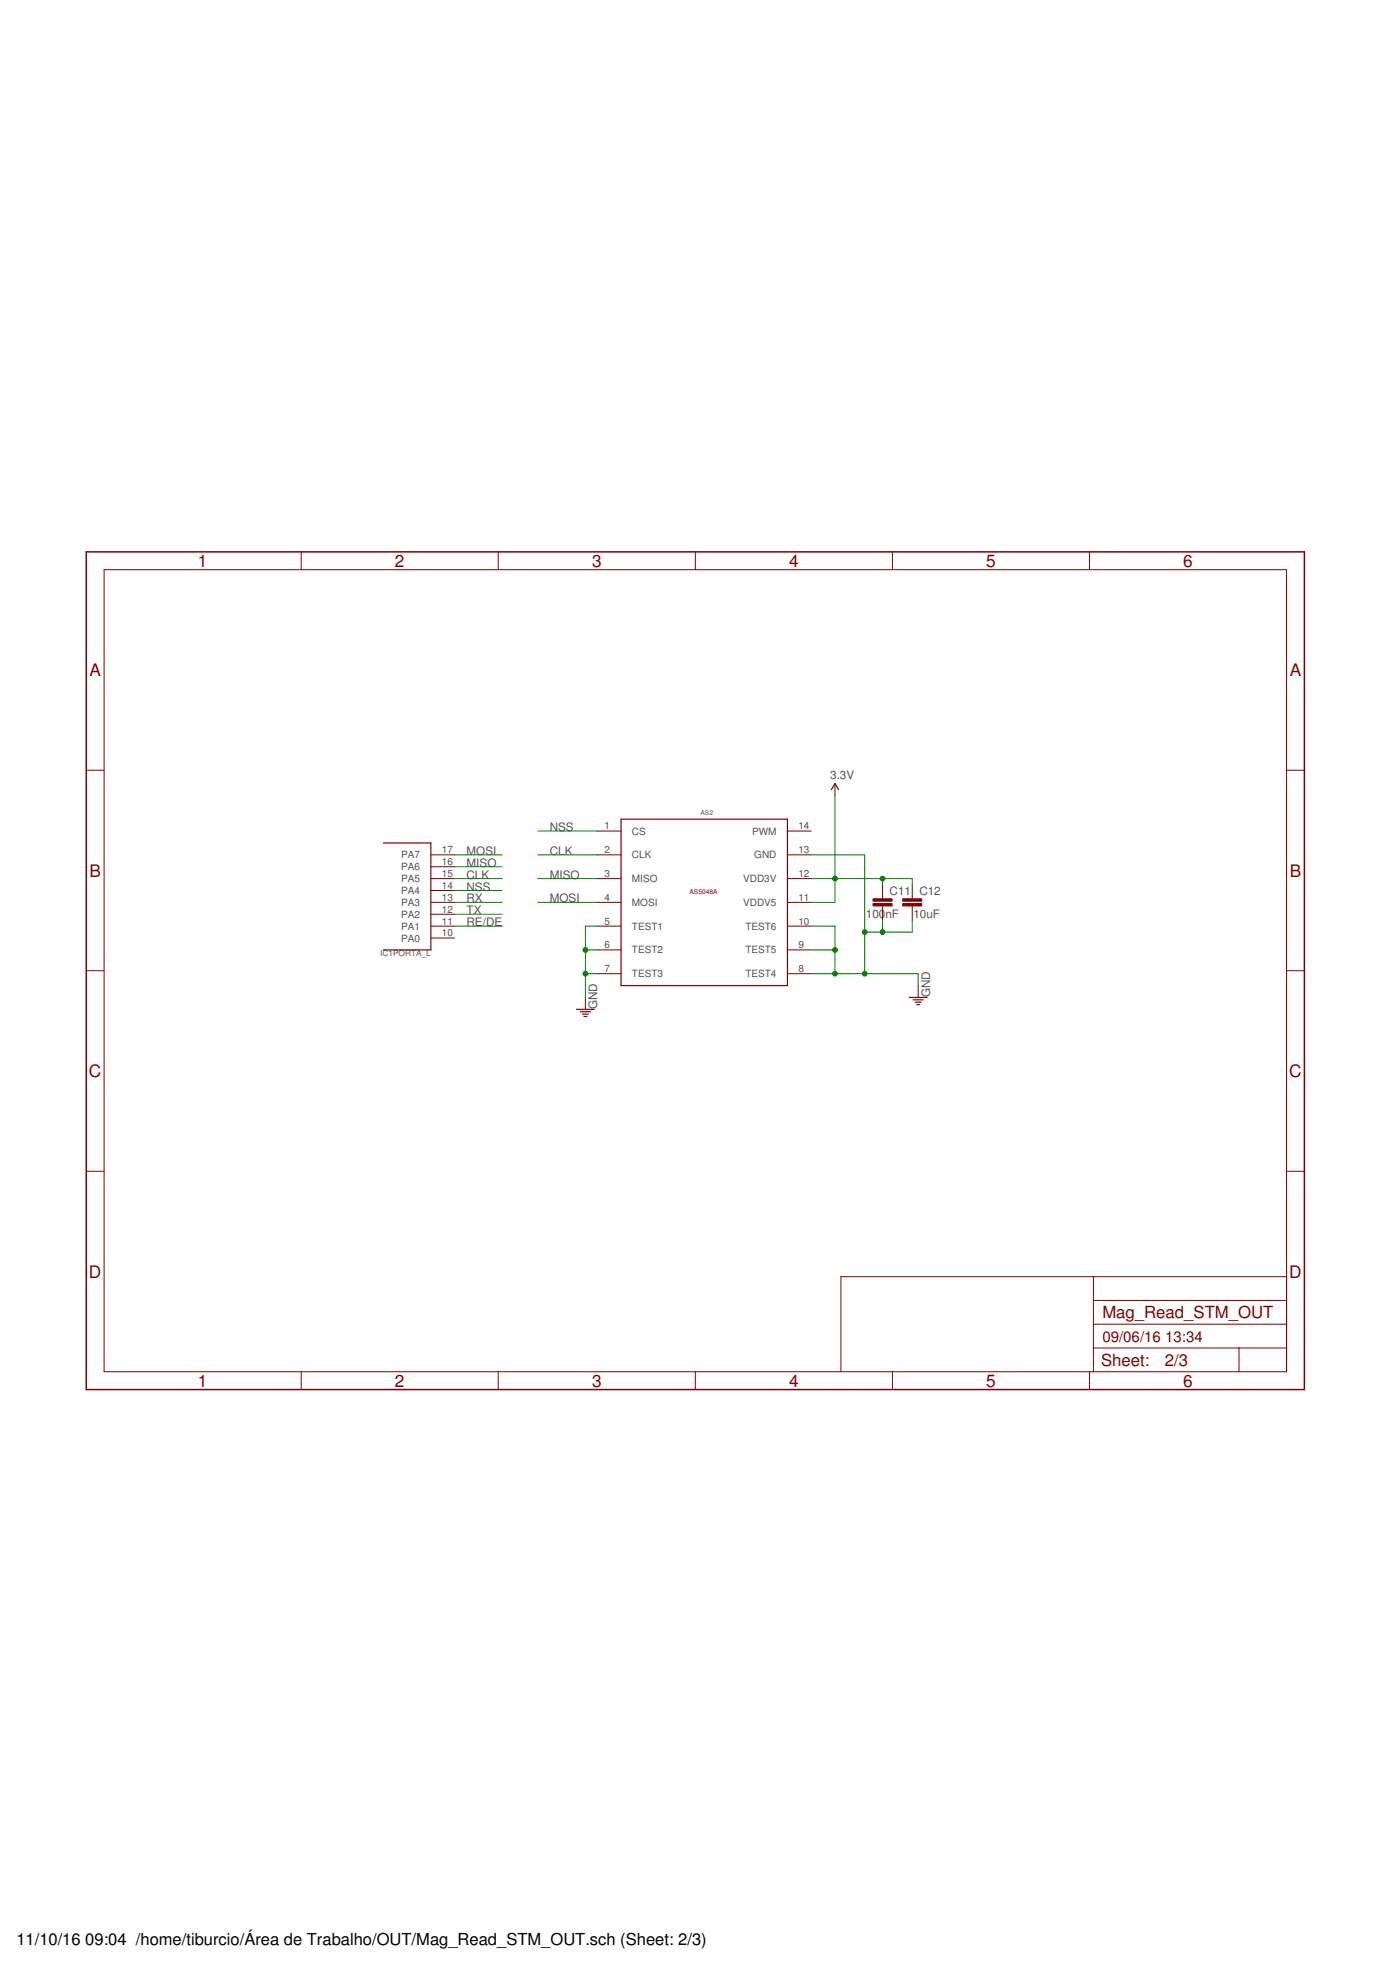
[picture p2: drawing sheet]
<svg xmlns="http://www.w3.org/2000/svg" width="297mm" height="420mm" viewBox="0 0 297 420" stroke-linecap="round" stroke-linejoin="round" font-family="sans-serif">
<g fill="none" stroke="#800000" stroke-width=".21">
<path d="M64.4 117.9v3.9M106.5 117.9v3.9M148.6 117.9v3.9M190.7 117.9v3.9M232.8 117.9v3.9M22.2 121.8h252.7v171.4h-252.7zM18.4 164.6h3.8M127.6 177.6h5.1M168.3 177.6h5.1M178.4 167.5v2.5M274.9 164.6h3.8M92.1 182.7h5.1"/>
<path d="M92.1 187.8h5.1M92.1 192.8h5.1M92.1 197.9h5.1M92.1 195.4h5.1M92.1 190.3h5.1M92.1 185.2h5.1M127.6 182.7h5.1M127.6 187.8h5.1M127.6 192.8h5.1M127.6 197.9h5.1M168.3 182.7h5.1M168.3 187.8h5.1"/>
<path d="M168.3 192.8h5.1M168.3 197.9h5.1M188.6 189v3.1M188.6 193.6v3.1M194.9 189v3.1M194.9 193.6v3.1M18.4 207.5h3.8M92.1 200.5h5.1M125.1 213.2v2.5M127.6 203h5.1M127.6 208.1h5.1M168.3 203h5.1"/>
<path d="M168.3 208.1h5.1M196.2 210.6v2.6M274.9 207.5h3.8M18.4 250.3h3.8M274.9 250.3h3.8M233.7 272.8v20.4M233.7 277.9h41.2M274.9 272.8h-95.2v20.4M64.4 293.2v3.8M106.5 293.2v3.8M148.6 293.2v3.8M190.7 293.2v3.8"/>
<path d="M232.8 293.2v3.8M233.7 288.1h41.2M233.7 283h41.2M264.8 288.1v5.1"/>
</g>
<path d="M18.4 117.9h260.3v179.1h-260.3z" fill="none" stroke="#800000" stroke-width=".32"/>
<path d="M132.7 175.1h35.6v35.5h-35.6zM177.7 168.7l.7-1.2 .8 1.2M81.9 180.1h10.2v22.9h-10.2M123.2 215.7h3.8M124 216.2h2.2M124.5 216.7h1.2M124.8 217.2h.6M194.3 213.2h3.8M195.1 213.7h2.2M195.6 214.2h1.2M195.9 214.7h.6" fill="none" stroke="#800000" stroke-width=".25"/>
<g fill="#800000" stroke="#800000" stroke-width=".21">
<path d="M186.6 193.1h4v.5h-4z"/>
<path d="M186.6 192.1h4v.5h-4z"/>
<path d="M192.9 193.1h4.1v.5h-4.1z"/>
<path d="M192.9 192.1h4.1v.5h-4.1z"/>
</g>
<g fill="none" stroke="#008000" stroke-width=".21">
<path d="M114.9 177.6h12.7M178.4 170v22.8h-5M97.2 197.9h10.1M97.2 182.7h10.1M97.2 190.3h10.1M97.2 192.8h10.1M97.2 185.2h10.1M97.2 187.8h10.1M97.2 195.4h10.1M114.9 182.7h12.7M114.9 192.8h12.7M114.9 187.8h12.7"/>
<path d="M127.6 197.9h-2.5v15.3M173.4 197.9h5v10.2M173.4 182.7h11.4v25.4M173.4 187.8h21.5v1.2M188.6 187.8v1.2M188.6 196.7v2.5M194.9 196.7v2.5h-10.1M125.1 203h2.5M125.1 208.1h2.5M173.4 203h5M173.4 208.1h22.8v2.5"/>
</g>
<g fill="#008000" stroke="#008000" stroke-width=".21">
<circle cx="125.1" cy="203" r=".51"/>
<circle cx="125.1" cy="208.1" r=".51"/>
<circle cx="178.4" cy="203" r=".51"/>
<circle cx="178.4" cy="208.1" r=".51"/>
<circle cx="184.8" cy="208.1" r=".51"/>
<circle cx="184.8" cy="199.2" r=".51"/>
<circle cx="188.6" cy="199.2" r=".51"/>
<circle cx="178.4" cy="187.8" r=".51"/>
<circle cx="188.6" cy="187.8" r=".51"/>
</g>
<g font-size="3.7" fill="#800000">
<text x="42.3" y="121.1">1</text>
<text x="84.4" y="121.1">2</text>
<text x="126.5" y="121.1">3</text>
<text x="168.6" y="121.1">4</text>
<text x="210.7" y="121.1">5</text>
<text x="252.9" y="121.1">6</text>
<text x="19.1" y="144.5">A</text>
<text x="275.6" y="144.5">A</text>
<text x="19.1" y="187.3">B</text>
<text x="275.6" y="187.3">B</text>
<text x="19" y="230.2">C</text>
<text x="275.5" y="230.2">C</text>
<text x="19" y="273">D</text>
<text x="275.5" y="273">D</text>
<text x="42.3" y="296.4">1</text>
<text x="84.4" y="296.4">2</text>
<text x="126.5" y="296.4">3</text>
<text x="168.6" y="296.4">4</text>
<text x="210.7" y="296.4">5</text>
<text x="252.9" y="296.4">6</text>
</g>
<g font-size="3.6" fill="#800000">
<text x="235.6" y="281.7">Mag_Read_STM_OUT</text>
<text x="235.3" y="292">Sheet:</text>
<text x="248.9" y="291.9">2/3</text>
</g>
<g font-size="3.5">
<text x="3.5" y="415.7">11/10/16</text>
<text x="18.2" y="415.7">09:04 /home/tiburcio/Área de Trabalho/OUT/Mag_Read_STM_OUT.sch (Sheet: 2/3)</text>
</g>
<g font-size="3.2" fill="#800000">
<text x="235.6" y="286.8">09/06/16</text>
<text x="249" y="286.8">13:34</text>
</g>
<g font-size="2.5" fill="#505050">
<text x="177.4" y="166.4">3.3V</text>
<text x="117.5" y="177.6">NSS</text>
<text x="99.7" y="185.2">MISO</text>
<text x="99.7" y="182.7">MOSI</text>
<text x="117.5" y="182.7">CLK</text>
<text x="99.7" y="190.3">NSS</text>
<text x="99.7" y="187.8">CLK</text>
<text x="117.5" y="187.8">MISO</text>
<text x="190.1" y="191.2">C11</text>
<text x="196.5" y="191.2">C12</text>
<text x="99.7" y="195.4">TX</text>
<text x="99.7" y="192.9">RX</text>
<text x="99.7" y="197.9">RE/DE</text>
<text x="117.5" y="192.9">MOSI</text>
<text x="185" y="196.3">100</text>
<text x="189.2" y="196.3">nF</text>
<text x="195.2" y="196.3">10uF</text>
<text x="127.6" y="215.7" transform="rotate(-90 127.6 215.7)">GND</text>
<text x="198.7" y="213.2" transform="rotate(-90 198.7 213.2)">GND</text>
</g>
<g font-size="2.1" fill="#505050">
<text x="129.2" y="177.3">1</text>
<text x="135.1" y="178.4">CS</text>
<text x="160.7" y="178.4">PWM</text>
<text x="170.6" y="177.3">14</text>
<text x="85.7" y="186">PA6</text>
<text x="85.7" y="183.5">PA7</text>
<text x="94.4" y="184.9">16</text>
<text x="94.4" y="182.3">17</text>
<text x="129.2" y="182.3">2</text>
<text x="135.1" y="183.5">CLK</text>
<text x="161.2" y="183.5">GND</text>
<text x="170.6" y="182.3">13</text>
<text x="85.7" y="191.1">PA4</text>
<text x="85.7" y="188.5">PA5</text>
<text x="94.4" y="190">14</text>
<text x="94.4" y="187.4">15</text>
<text x="129.2" y="187.4">3</text>
<text x="135.1" y="188.5">MISO</text>
<text x="158.8" y="188.5">VDD3V</text>
<text x="170.6" y="187.4">12</text>
<text x="85.7" y="196.2">PA2</text>
<text x="85.7" y="193.6">PA3</text>
<text x="94.4" y="197.6">11</text>
<text x="94.4" y="195">12</text>
<text x="94.4" y="192.5">13</text>
<text x="129.2" y="192.5">4</text>
<text x="129.2" y="197.6">5</text>
<text x="135.1" y="193.6">MOSI</text>
<text x="158.8" y="193.6">VDDV5</text>
<text x="170.6" y="197.6">10</text>
<text x="170.6" y="192.5">11</text>
<text x="85.7" y="201.2">PA0</text>
<text x="85.7" y="198.7">PA1</text>
<text x="94.4" y="200.1">10</text>
<text x="129.2" y="202.7">6</text>
<text x="135.1" y="198.7">TEST1</text>
<text x="135.1" y="203.8">TEST2</text>
<text x="159.3" y="203.8">TEST5</text>
<text x="159.3" y="198.7">TEST6</text>
<text x="170.6" y="202.7">9</text>
<text x="129.2" y="207.7">7</text>
<text x="135.1" y="208.9">TEST3</text>
<text x="159.3" y="208.9">TEST4</text>
<text x="170.6" y="207.7">8</text>
</g>
<text font-size="1.8" fill="#505050" x="81.2" y="204.3">IC1PORTA_L</text>
<text font-size="1.4" fill="#505050" x="149.7" y="174.2">AS2</text>
<text font-size="1.4" fill="#800000" x="147.4" y="191">AS5048A</text>
</svg>
